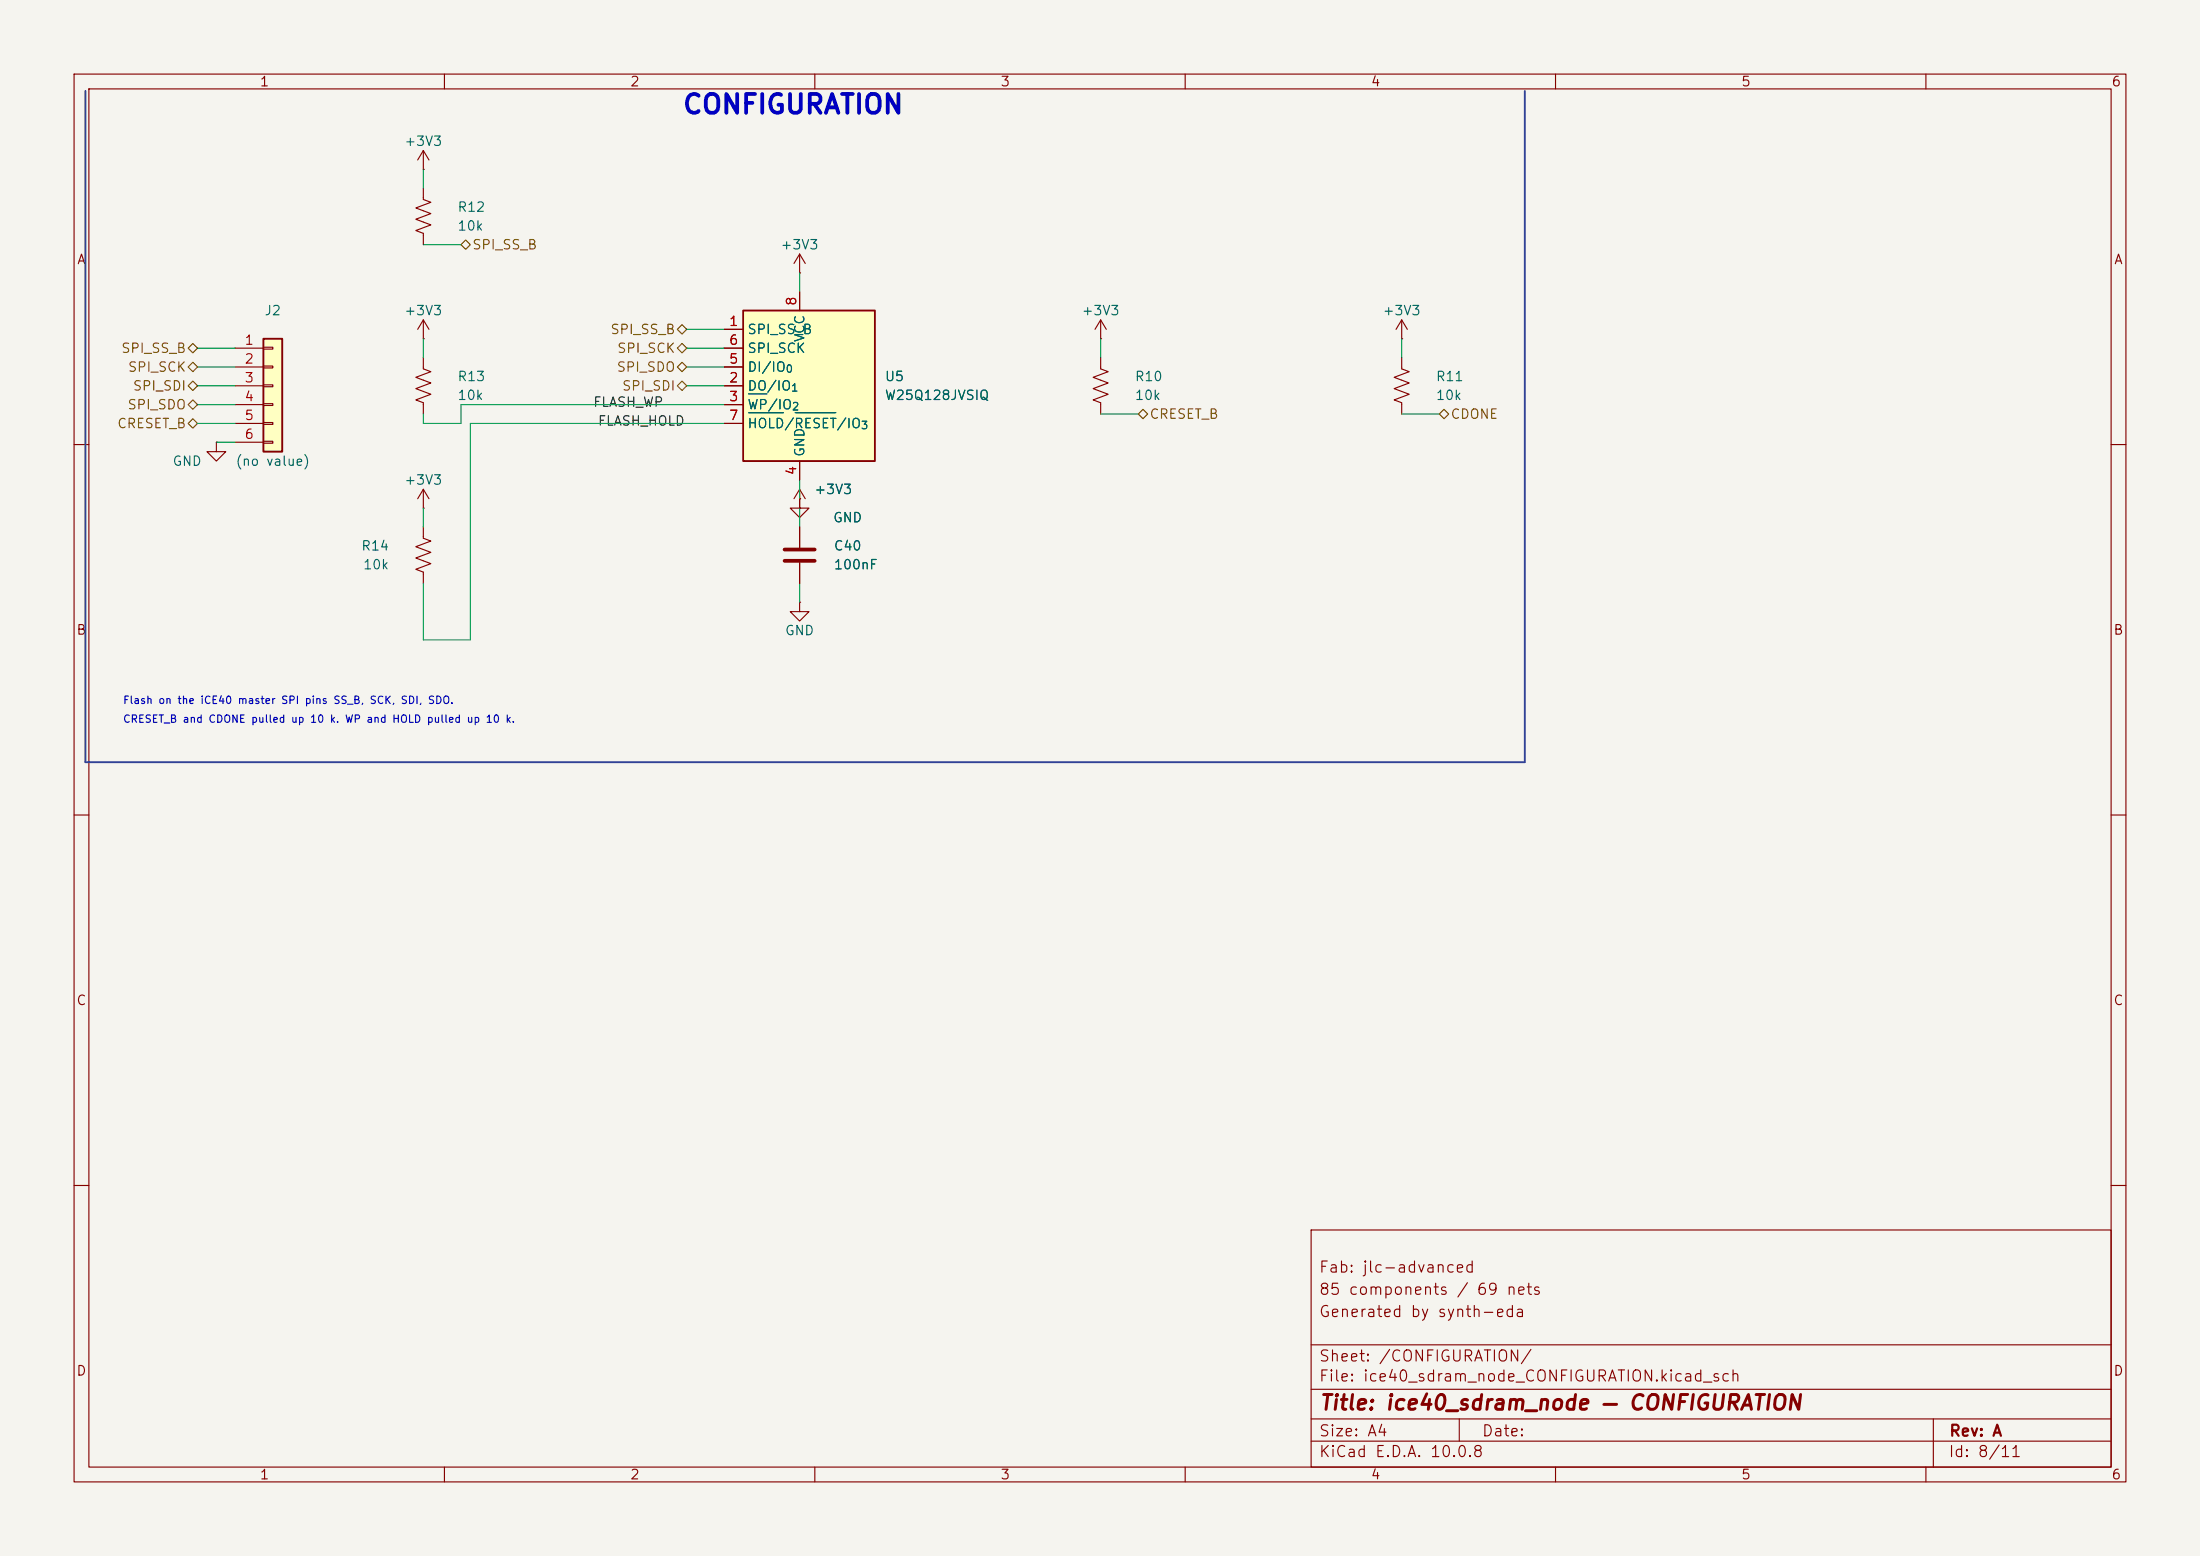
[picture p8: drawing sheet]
<svg xmlns="http://www.w3.org/2000/svg" width="297mm" height="210mm" viewBox="0 0 297 210" stroke-linecap="round" stroke-linejoin="round" font-family="sans-serif">
<path d="M0 0h297v210h-297z" fill="#f5f4ef" stroke="#f5f4ef" stroke-width=".14"/>
<g fill="none" stroke="#840000" stroke-width=".15">
<path d="M10 10h277v190h-277zM12 12h273v186h-273zM60 10v2M110 10v2M160 10v2M210 10v2M260 10v2M57.1 25.4v1.5l1.1 .4-2.1 .8 2.1 .7-2.1 .8 2.1 .8-2.1 .7 1 .4v1.5M107.9 36.8h.1M107.9 34.3l-.7 1.3M107.9 34.3l.8 1.3M107.9 34.3v2.5"/>
<path d="M29.2 59.7v1.3h1.3l-1.3 1.2-1.3-1.2h1.3M29.2 59.7h.1M57.1 45.7h.1M57.1 48.3v1.5l1.1 .4-2.1 .7 2.1 .8-2.1 .8 2.1 .7-2.1 .8 1 .4v1.5M57.1 43.2v2.5M57.1 43.2l-.7 1.3M57.1 43.2l.8 1.3M10 60h2M57.1 71.1v1.5l1.1 .4-2.1 .8 2.1 .7-2.1 .8 2.1 .8-2.1 .7 1 .4v1.5M57.1 68.6h.1M57.1 66v2.6M57.1 66l-.7 1.3"/>
<path d="M57.1 66l.8 1.3M285 60h2M10 110h2M285 110h2M10 160h2M177 166h108v32h-108zM285 160h2M60 198v2M110 198v2M160 198v2M177 194.5h108M177 191.5h108"/>
<path d="M177 187.5h108M177 181.5h108M197 191.5v3M210 198v2M260 198v2M261 191.5v6.5"/>
</g>
<path d="M35.6 45.7h2.5v15.3h-2.5z" fill="#ffffc2"/>
<path d="M35.6 45.7h2.5v15.3h-2.5z" fill="none" stroke="#840000" stroke-width=".25"/>
<g fill="none" stroke="#840000" stroke-width=".15">
<path d="M57.1 22.9h.1M57.1 20.3l-.7 1.3M57.1 20.3l.8 1.3M57.1 20.3v2.6M31.7 47h3.9M31.7 49.5h3.9M31.7 52.1h3.9M31.7 54.6h3.9M31.7 57.2h3.9M31.7 59.7h3.9M35.6 46.9h1.2v.2h-1.2zM35.6 49.4h1.2v.3h-1.2z"/>
<path d="M35.6 51.9h1.2v.3h-1.2zM35.6 54.5h1.2v.2h-1.2zM35.6 57h1.2v.3h-1.2zM35.6 59.6h1.2v.2h-1.2zM148.6 48.3v1.5l1 .4-2 .7 2 .8-2 .8 2 .7-2 .8 1 .4v1.5M189.2 48.3v1.5l1 .4-2 .7 2 .8-2 .8 2 .7-2 .8 1 .4v1.5M189.2 45.7h.1M189.2 43.2v2.5M189.2 43.2l-.7 1.3M189.2 43.2l.8 1.3M107.9 67.3v1.3h1.3l-1.3 1.3-1.2-1.3h1.2M107.9 67.3h.1"/>
<path d="M107.9 68.6h.1M107.9 66l-.7 1.3M107.9 66l.8 1.3M107.9 66v2.6M107.9 81.3v1.3h1.3l-1.3 1.2-1.2-1.2h1.2M107.9 81.3h.1"/>
</g>
<path d="M100.3 41.9h17.8v20.3h-17.8z" fill="#ffffc2"/>
<path d="M100.3 41.9h17.8v20.3h-17.8z" fill="none" stroke="#840000" stroke-width=".25"/>
<g fill="none" stroke="#840000" stroke-width=".15">
<path d="M107.9 39.4v2.5M97.8 44.5h2.5M97.8 52.1h2.5M97.8 54.6h2.5M97.8 49.5h2.5M97.8 47h2.5M97.8 57.2h2.5M148.6 45.7h.1M148.6 43.2l-.8 1.3M148.6 43.2l.8 1.3M148.6 43.2v2.5M107.9 68.6h.1"/>
<path d="M107.9 67.3h.1M107.9 62.2v2.6M107.9 71.1v2.8M107.9 75.9v2.8"/>
</g>
<path d="M101.1 53.2h2.4M101.1 55.7h4.7M107.4 55.7h5.4" fill="none" stroke="#006464" stroke-width=".15"/>
<path d="M105.9 74.2h4.1M105.9 75.7h4.1" fill="none" stroke="#840000" stroke-width=".51"/>
<path d="M62.2 33l.7-.6 .6 .6-.6 .7zM25.4 57.2l.6-.7 .7 .7-.7 .6zM25.4 49.5l.6-.6 .7 .6-.7 .7zM25.4 47l.6-.6 .7 .6-.7 .6zM26 54l.7 .6-.7 .6-.6-.6zM26 51.4l.7 .7-.7 .6-.6-.6zM91.4 47l.7-.6 .6 .6-.6 .6zM91.4 49.5l.7-.6 .6 .6-.6 .7zM91.4 44.5l.7-.7 .6 .7-.6 .6zM92.1 51.4l.6 .7-.6 .6-.7-.6zM153.7 55.9l.6-.7 .6 .7-.6 .6zM194.3 55.9l.6-.7 .7 .7-.7 .6z" fill="none" stroke="#725600" stroke-width=".15"/>
<path d="M11.5 12.3v90.6h194.3v-90.6" fill="none" stroke="#314296" stroke-width=".25"/>
<g fill="none" stroke="#009600" stroke-width=".15">
<path d="M57.1 22.9v2.5M57.1 33h5.1M107.9 36.8v2.6M26.7 57.2h5M26.7 52.1h5M26.7 49.5h5M26.7 47h5M26.7 54.6h5M29.2 59.7h2.5M57.1 45.7v2.6M92.7 52.1h5.1M92.7 49.5h5.1"/>
<path d="M92.7 47h5.1M92.7 44.5h5.1M148.6 45.7v2.6M148.6 55.9h5.1M189.2 55.9h5.1M189.2 45.7v2.6M57.1 68.6v2.5M107.9 64.8v2.5M107.9 68.6v2.5M107.9 78.7v2.6"/>
</g>
<path d="M97.8 57.2h-34.3v29.2h-6.4v-7.7M97.8 54.6h-35.6v2.6h-5.1v-1.3" fill="none" stroke="#009e73" stroke-width=".15"/>
<text font-size="2.5" fill="#0000c2" x="92" y="16">CONFIGURATION</text>
<text font-size="2" fill="#840000" x="178" y="190.8">Title: ice40_sdram_node — CONFIGURATION</text>
<g font-size="1.5" fill="#840000">
<text x="178" y="172.1">Fab: jlc-advanced</text>
<text x="178" y="178.1">Generated by synth-eda</text>
<text x="178" y="175.1">85 components / 69 nets</text>
<text x="178" y="184.1">Sheet: /CONFIGURATION/</text>
<text x="178" y="186.8">File: ice40_sdram_node_CONFIGURATION.kicad_sch</text>
<text x="178" y="197">KiCad E.D.A. 10.0.8</text>
<text x="178" y="194.2">Size: A4</text>
<text x="200" y="194.2">Date:</text>
<text x="263" y="197">Id: 8/11</text>
<text x="263" y="194.2">Rev: A</text>
</g>
<g font-size="1.3" fill="#840000">
<text x="35" y="12">1</text>
<text x="85" y="12">2</text>
<text x="135" y="12">3</text>
<text x="185" y="12">4</text>
<text x="235" y="12">5</text>
<text x="285" y="12">6</text>
<text x="10.3" y="36">A</text>
<text x="285.3" y="36">A</text>
<text x="10.2" y="86">B</text>
<text x="285.2" y="86">B</text>
<text x="10.2" y="136">C</text>
<text x="285.2" y="136">C</text>
<text x="10.2" y="186">D</text>
<text x="285.2" y="186">D</text>
<text x="35" y="200">1</text>
<text x="85" y="200">2</text>
<text x="135" y="200">3</text>
<text x="185" y="200">4</text>
<text x="235" y="200">5</text>
<text x="285" y="200">6</text>
</g>
<g font-size="1.3" fill="#006464">
<text x="54.5" y="20">+3V3</text>
<text x="61.7" y="28.9">R12</text>
<text x="61.7" y="31.4">10k</text>
<text x="105.3" y="34">+3V3</text>
<text x="35.6" y="42.9">J2</text>
<text x="54.5" y="42.9">+3V3</text>
<text x="100.8" y="45.4">SPI_SS_B</text>
<text x="100.8" y="48">SPI_SCK</text>
<text x="108.9" y="46.3" transform="rotate(-90 108.9 46.3)">VCC</text>
<text x="145.9" y="42.9">+3V3</text>
<text x="186.6" y="42.9">+3V3</text>
<text x="61.7" y="51.8">R13</text>
<text x="100.8" y="53">DO/IO</text>
<text x="100.8" y="50.5">DI/IO</text>
<text x="119.4" y="51.8">U5</text>
<text x="153.1" y="51.8">R10</text>
<text x="193.8" y="51.8">R11</text>
<text x="61.7" y="54.3">10k</text>
<text x="100.8" y="55.6">WP/IO</text>
<text x="100.8" y="58.1">HOLD/RESET/IO</text>
<text x="119.4" y="54.3">W25Q128JVSIQ</text>
<text x="153.1" y="54.3">10k</text>
<text x="193.8" y="54.3">10k</text>
<text x="23.2" y="63.2">GND</text>
<text x="31.7" y="63.2">(no value)</text>
<text x="54.5" y="65.7">+3V3</text>
<text x="108.9" y="61.7" transform="rotate(-90 108.9 61.7)">GND</text>
<text x="109.8" y="67">+3V3</text>
<text x="112.4" y="70.8">GND</text>
<text x="48.7" y="74.6">R14</text>
<text x="48.9" y="77.2">10k</text>
<text x="112.5" y="74.6">C40</text>
<text x="112.5" y="77.2">100nF</text>
<text x="105.9" y="86.1">GND</text>
</g>
<g font-size="1.3" fill="#725600">
<text x="63.7" y="34">SPI_SS_B</text>
<text x="16.3" y="48">SPI_SS_B</text>
<text x="82.3" y="45.4">SPI_SS_B</text>
<text x="83.2" y="48">SPI_SCK</text>
<text x="17.2" y="50.5">SPI_SCK</text>
<text x="17.8" y="53">SPI_SDI</text>
<text x="83.2" y="50.5">SPI_SDO</text>
<text x="83.9" y="53">SPI_SDI</text>
<text x="15.7" y="58.1">CRESET_B</text>
<text x="17.1" y="55.6">SPI_SDO</text>
<text x="155.1" y="56.8">CRESET_B</text>
<text x="195.7" y="56.8">CDONE</text>
</g>
<g font-size="1.3" fill="#a90000">
<text x="107.8" y="41.4" transform="rotate(-90 107.8 41.4)">8</text>
<text x="32.9" y="46.9">1</text>
<text x="98.3" y="44.3">1</text>
<text x="98.3" y="46.9">6</text>
<text x="32.9" y="49.4">2</text>
<text x="32.9" y="51.9">3</text>
<text x="98.3" y="51.9">2</text>
<text x="98.3" y="49.4">5</text>
<text x="32.9" y="54.5">4</text>
<text x="32.9" y="57">5</text>
<text x="32.9" y="59.6">6</text>
<text x="98.3" y="54.5">3</text>
<text x="98.3" y="57">7</text>
<text x="107.8" y="64.2" transform="rotate(-90 107.8 64.2)">4</text>
</g>
<g font-size="1.3" fill="#0f0f0f">
<text x="80" y="55.2">FLASH_WP</text>
<text x="80.6" y="57.8">FLASH_HOLD</text>
</g>
<g font-size="1" fill="#006464">
<text x="106" y="50.6">0</text>
<text x="106.7" y="53.1">1</text>
<text x="106.8" y="55.6">2</text>
<text x="116.1" y="58.2">3</text>
</g>
<g font-size="1" fill="#0000c2">
<text x="16.5" y="95.3">Flash on the iCE40 master SPI pins SS_B, SCK, SDI, SDO.</text>
<text x="16.5" y="97.8">CRESET_B and CDONE pulled up 10 k. WP and HOLD pulled up 10 k.</text>
</g>
</svg>
